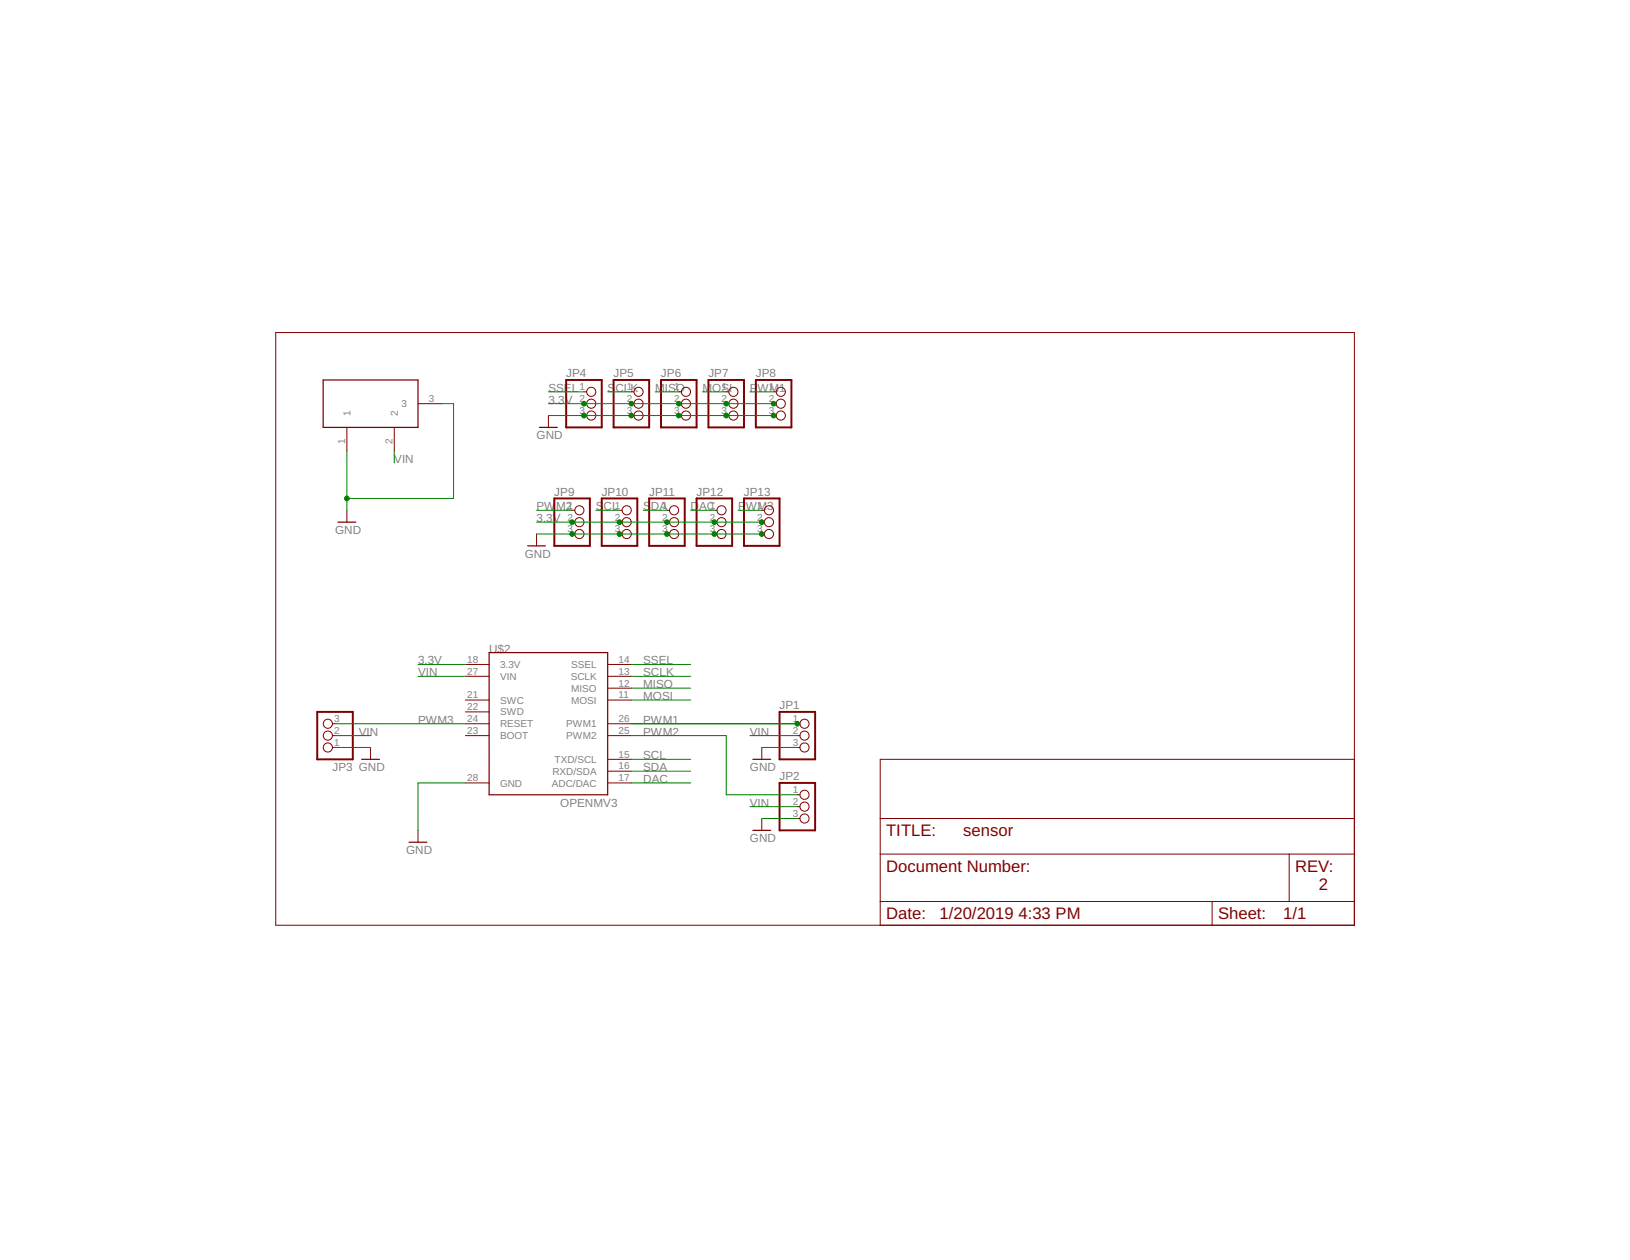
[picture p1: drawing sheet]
<?xml version="1.0" encoding="utf-8"?>
<!DOCTYPE eagle SYSTEM "eagle.dtd">
<eagle version="8.7.0">
<drawing>
<settings>
<setting alwaysvectorfont="no"/>
<setting keepoldvectorfont="yes"/>
<setting verticaltext="up"/>
</settings>
<grid distance="0.1" unitdist="inch" unit="inch" style="lines" multiple="1" display="no" altdistance="0.01" altunitdist="inch" altunit="inch"/>
<schematic xreflabel="%F%N/%S.%C%R" xrefpart="/%S.%C%R">
<libraries>
<library name="frames">
<symbols>
<symbol name="DOCFIELD">
<wire x1="0" y1="0" x2="71.12" y2="0" width="0.1016" layer="94"/>
<wire x1="101.6" y1="15.24" x2="87.63" y2="15.24" width="0.1016" layer="94"/>
<wire x1="0" y1="0" x2="0" y2="5.08" width="0.1016" layer="94"/>
<wire x1="0" y1="5.08" x2="71.12" y2="5.08" width="0.1016" layer="94"/>
<wire x1="0" y1="5.08" x2="0" y2="15.24" width="0.1016" layer="94"/>
<wire x1="101.6" y1="15.24" x2="101.6" y2="5.08" width="0.1016" layer="94"/>
<wire x1="71.12" y1="5.08" x2="71.12" y2="0" width="0.1016" layer="94"/>
<wire x1="71.12" y1="5.08" x2="87.63" y2="5.08" width="0.1016" layer="94"/>
<wire x1="71.12" y1="0" x2="101.6" y2="0" width="0.1016" layer="94"/>
<wire x1="87.63" y1="15.24" x2="87.63" y2="5.08" width="0.1016" layer="94"/>
<wire x1="87.63" y1="15.24" x2="0" y2="15.24" width="0.1016" layer="94"/>
<wire x1="87.63" y1="5.08" x2="101.6" y2="5.08" width="0.1016" layer="94"/>
<wire x1="101.6" y1="5.08" x2="101.6" y2="0" width="0.1016" layer="94"/>
<wire x1="0" y1="15.24" x2="0" y2="22.86" width="0.1016" layer="94"/>
<wire x1="101.6" y1="35.56" x2="0" y2="35.56" width="0.1016" layer="94"/>
<wire x1="101.6" y1="35.56" x2="101.6" y2="22.86" width="0.1016" layer="94"/>
<wire x1="0" y1="22.86" x2="101.6" y2="22.86" width="0.1016" layer="94"/>
<wire x1="0" y1="22.86" x2="0" y2="35.56" width="0.1016" layer="94"/>
<wire x1="101.6" y1="22.86" x2="101.6" y2="15.24" width="0.1016" layer="94"/>
<text x="1.27" y="1.27" size="2.54" layer="94">Date:</text>
<text x="12.7" y="1.27" size="2.54" layer="94">&gt;LAST_DATE_TIME</text>
<text x="72.39" y="1.27" size="2.54" layer="94">Sheet:</text>
<text x="86.36" y="1.27" size="2.54" layer="94">&gt;SHEET</text>
<text x="88.9" y="11.43" size="2.54" layer="94">REV:</text>
<text x="1.27" y="19.05" size="2.54" layer="94">TITLE:</text>
<text x="1.27" y="11.43" size="2.54" layer="94">Document Number:</text>
<text x="17.78" y="19.05" size="2.54" layer="94">&gt;DRAWING_NAME</text>
</symbol>
<symbol name="DINA3_L">
<frame x1="0" y1="0" x2="388.62" y2="264.16" columns="4" rows="4" layer="94" border-left="no" border-top="no" border-right="no" border-bottom="no"/>
</symbol>
</symbols>
<devicesets>
<deviceset name="DINA3_L" prefix="FRAME" uservalue="yes">
<gates>
<gate name="G$1" symbol="DINA3_L" x="0" y="0"/>
<gate name="G$2" symbol="DOCFIELD" x="287.02" y="0" addlevel="must"/>
</gates>
<devices>
<device name="">
<technologies>
<technology name=""/>
</technologies>
</device>
</devices>
</deviceset>
</devicesets>
</library>
<library name="supply1">
<symbols>
<symbol name="GND">
<wire x1="-1.905" y1="0" x2="1.905" y2="0" width="0.254" layer="94"/>
<text x="-2.54" y="-2.54" size="1.778" layer="96">&gt;VALUE</text>
<pin name="GND" x="0" y="2.54" visible="off" length="short" direction="sup" rot="R270"/>
</symbol>
</symbols>
<devicesets>
<deviceset name="GND" prefix="GND">
<gates>
<gate name="1" symbol="GND" x="0" y="0"/>
</gates>
<devices>
<device name="">
<technologies>
<technology name=""/>
</technologies>
</device>
</devices>
</deviceset>
</devicesets>
</library>
<library name="openmv">
<symbols>
<symbol name="OPENMV3">
<wire x1="-12.7" y1="12.7" x2="12.7" y2="12.7" width="0.254" layer="94"/>
<wire x1="12.7" y1="12.7" x2="12.7" y2="-17.78" width="0.254" layer="94"/>
<wire x1="12.7" y1="-17.78" x2="-12.7" y2="-17.78" width="0.254" layer="94"/>
<wire x1="-12.7" y1="-17.78" x2="-12.7" y2="12.7" width="0.254" layer="94"/>
<pin name="VIN" x="-17.78" y="7.62" length="middle" direction="sup"/>
<pin name="GND" x="-17.78" y="-15.24" length="middle" direction="pwr"/>
<pin name="MISO" x="17.78" y="5.08" length="middle" rot="R180"/>
<pin name="MOSI" x="17.78" y="2.54" length="middle" rot="R180"/>
<pin name="SCLK" x="17.78" y="7.62" length="middle" rot="R180"/>
<pin name="SSEL" x="17.78" y="10.16" length="middle" rot="R180"/>
<text x="-12.7" y="12.7" size="1.778" layer="95">&gt;NAME</text>
<text x="2.54" y="-20.32" size="1.778" layer="96">&gt;VALUE</text>
<pin name="3.3V" x="-17.78" y="10.16" length="middle" direction="sup"/>
<pin name="PWM1" x="17.78" y="-2.54" length="middle" rot="R180"/>
<pin name="PWM2" x="17.78" y="-5.08" length="middle" rot="R180"/>
<pin name="TXD/SCL" x="17.78" y="-10.16" length="middle" rot="R180"/>
<pin name="RXD/SDA" x="17.78" y="-12.7" length="middle" rot="R180"/>
<pin name="ADC/DAC" x="17.78" y="-15.24" length="middle" rot="R180"/>
<pin name="SWC" x="-17.78" y="2.54" length="middle"/>
<pin name="SWD" x="-17.78" y="0" length="middle"/>
<pin name="RESET" x="-17.78" y="-2.54" length="middle"/>
<pin name="BOOT" x="-17.78" y="-5.08" length="middle"/>
</symbol>
</symbols>
<devicesets>
<deviceset name="OPENMV3">
<gates>
<gate name="G$1" symbol="OPENMV3" x="0" y="0"/>
</gates>
<devices>
<device name="" package="OPENMV3">
<connects>
<connect gate="G$1" pin="3.3V" pad="18"/>
<connect gate="G$1" pin="ADC/DAC" pad="17"/>
<connect gate="G$1" pin="BOOT" pad="23"/>
<connect gate="G$1" pin="GND" pad="28"/>
<connect gate="G$1" pin="MISO" pad="12"/>
<connect gate="G$1" pin="MOSI" pad="11"/>
<connect gate="G$1" pin="PWM1" pad="26"/>
<connect gate="G$1" pin="PWM2" pad="25"/>
<connect gate="G$1" pin="RESET" pad="24"/>
<connect gate="G$1" pin="RXD/SDA" pad="16"/>
<connect gate="G$1" pin="SCLK" pad="13"/>
<connect gate="G$1" pin="SSEL" pad="14"/>
<connect gate="G$1" pin="SWC" pad="21"/>
<connect gate="G$1" pin="SWD" pad="22"/>
<connect gate="G$1" pin="TXD/SCL" pad="15"/>
<connect gate="G$1" pin="VIN" pad="27"/>
</connects>
<technologies>
<technology name=""/>
</technologies>
</device>
</devices>
</deviceset>
</devicesets>
</library>
<library name="powersupply">
<symbols>
<symbol name="DC21PWR">
<wire x1="-10.16" y1="5.08" x2="10.16" y2="5.08" width="0.254" layer="94"/>
<wire x1="10.16" y1="5.08" x2="10.16" y2="-5.08" width="0.254" layer="94"/>
<wire x1="10.16" y1="-5.08" x2="-10.16" y2="-5.08" width="0.254" layer="94"/>
<wire x1="-10.16" y1="-5.08" x2="-10.16" y2="5.08" width="0.254" layer="94"/>
<pin name="1" x="-5.08" y="-10.16" length="middle" direction="pwr" rot="R90"/>
<pin name="2" x="5.08" y="-10.16" length="middle" direction="pwr" rot="R90"/>
<pin name="3" x="15.24" y="0" length="middle" direction="pwr" rot="R180"/>
</symbol>
</symbols>
<devicesets>
<deviceset name="DC21MM">
<gates>
<gate name="G$1" symbol="DC21PWR" x="0" y="0"/>
</gates>
<devices>
<device name="X" package="DC-21MM">
<connects>
<connect gate="G$1" pin="1" pad="1"/>
<connect gate="G$1" pin="2" pad="2"/>
<connect gate="G$1" pin="3" pad="3"/>
</connects>
<technologies>
<technology name=""/>
</technologies>
</device>
</devices>
</deviceset>
</devicesets>
</library>
<library name="proto">
<symbols>
<symbol name="PINHEAD_PINHD3">
<wire x1="-6.35" y1="-5.08" x2="1.27" y2="-5.08" width="0.4064" layer="94"/>
<wire x1="1.27" y1="-5.08" x2="1.27" y2="5.08" width="0.4064" layer="94"/>
<wire x1="1.27" y1="5.08" x2="-6.35" y2="5.08" width="0.4064" layer="94"/>
<wire x1="-6.35" y1="5.08" x2="-6.35" y2="-5.08" width="0.4064" layer="94"/>
<pin name="1" x="-2.54" y="2.54" visible="pad" length="short" direction="pas" function="dot"/>
<pin name="2" x="-2.54" y="0" visible="pad" length="short" direction="pas" function="dot"/>
<pin name="3" x="-2.54" y="-2.54" visible="pad" length="short" direction="pas" function="dot"/>
<text x="-6.35" y="5.715" size="1.778" layer="95">&gt;NAME</text>
<text x="-6.35" y="-7.62" size="1.778" layer="96">&gt;VALUE</text>
</symbol>
</symbols>
<devicesets>
<deviceset name="PINHEAD_PINHD-1X3" prefix="JP" uservalue="yes">
<gates>
<gate name="A" symbol="PINHEAD_PINHD3" x="0" y="0"/>
</gates>
<devices>
<device name="" package="PINHEAD_1X03">
<connects>
<connect gate="A" pin="1" pad="1"/>
<connect gate="A" pin="2" pad="2"/>
<connect gate="A" pin="3" pad="3"/>
</connects>
<technologies>
<technology name=""/>
</technologies>
</device>
<device name="/90" package="PINHEAD_1X03/90">
<connects>
<connect gate="A" pin="1" pad="1"/>
<connect gate="A" pin="2" pad="2"/>
<connect gate="A" pin="3" pad="3"/>
</connects>
<technologies>
<technology name=""/>
</technologies>
</device>
</devices>
</deviceset>
</devicesets>
</library>
</libraries>
<attributes>
</attributes>
<variantdefs>
</variantdefs>
<classes>
<class number="0" name="default" width="0" drill="0">
</class>
<class number="1" name="vcc" width="1.016" drill="0">
<clearance class="1" value="0.2032"/>
</class>
<class number="2" name="antenna" width="0.36321875" drill="0">
<clearance class="2" value="0.3048"/>
</class>
<class number="3" name="1.8v" width="0.4572" drill="0">
<clearance class="3" value="0.254"/>
</class>
</classes>
<parts>
<part name="FRAME1" library="frames" deviceset="DINA3_L" device=""/>
<part name="GND4" library="supply1" deviceset="GND" device=""/>
<part name="U$2" library="openmv" deviceset="OPENMV3" device=""/>
<part name="X1" library="powersupply" deviceset="DC21MM" device="X"/>
<part name="JP1" library="proto" deviceset="PINHEAD_PINHD-1X3" device=""/>
<part name="JP2" library="proto" deviceset="PINHEAD_PINHD-1X3" device=""/>
<part name="JP3" library="proto" deviceset="PINHEAD_PINHD-1X3" device=""/>
<part name="GND1" library="supply1" deviceset="GND" device=""/>
<part name="GND2" library="supply1" deviceset="GND" device=""/>
<part name="GND3" library="supply1" deviceset="GND" device=""/>
<part name="GND5" library="supply1" deviceset="GND" device=""/>
<part name="JP4" library="proto" deviceset="PINHEAD_PINHD-1X3" device=""/>
<part name="JP5" library="proto" deviceset="PINHEAD_PINHD-1X3" device=""/>
<part name="JP6" library="proto" deviceset="PINHEAD_PINHD-1X3" device=""/>
<part name="JP7" library="proto" deviceset="PINHEAD_PINHD-1X3" device=""/>
<part name="JP8" library="proto" deviceset="PINHEAD_PINHD-1X3" device=""/>
<part name="JP9" library="proto" deviceset="PINHEAD_PINHD-1X3" device=""/>
<part name="JP10" library="proto" deviceset="PINHEAD_PINHD-1X3" device=""/>
<part name="JP11" library="proto" deviceset="PINHEAD_PINHD-1X3" device=""/>
<part name="JP12" library="proto" deviceset="PINHEAD_PINHD-1X3" device=""/>
<part name="JP13" library="proto" deviceset="PINHEAD_PINHD-1X3" device=""/>
<part name="GND6" library="supply1" deviceset="GND" device=""/>
<part name="GND7" library="supply1" deviceset="GND" device=""/>
</parts>
<sheets>
<sheet>
<plain>
<wire x1="302.26" y1="127" x2="302.26" y2="0" width="0.1524" layer="94"/>
<wire x1="302.26" y1="0" x2="71.12" y2="0" width="0.1524" layer="94"/>
<text x="294.64" y="7.62" size="2.54" layer="94" ratio="12">2</text>
<wire x1="302.26" y1="127" x2="71.12" y2="127" width="0.1524" layer="94"/>
<wire x1="71.12" y1="127" x2="71.12" y2="0" width="0.1524" layer="94"/>
</plain>
<instances>
<instance part="FRAME1" gate="G$2" x="200.66" y="0"/>
<instance part="GND4" gate="1" x="101.6" y="17.78"/>
<instance part="U$2" gate="G$1" x="129.54" y="45.72"/>
<instance part="X1" gate="G$1" x="91.44" y="111.76"/>
<instance part="JP1" gate="A" x="185.42" y="40.64"/>
<instance part="JP2" gate="A" x="185.42" y="25.4"/>
<instance part="JP3" gate="A" x="81.28" y="40.64" rot="R180"/>
<instance part="GND1" gate="1" x="86.36" y="86.36"/>
<instance part="GND2" gate="1" x="91.44" y="35.56"/>
<instance part="GND3" gate="1" x="175.26" y="20.32"/>
<instance part="GND5" gate="1" x="175.26" y="35.56"/>
<instance part="JP4" gate="A" x="139.7" y="111.76"/>
<instance part="JP5" gate="A" x="149.86" y="111.76"/>
<instance part="JP6" gate="A" x="160.02" y="111.76"/>
<instance part="JP7" gate="A" x="170.18" y="111.76"/>
<instance part="JP8" gate="A" x="180.34" y="111.76"/>
<instance part="JP9" gate="A" x="137.16" y="86.36"/>
<instance part="JP10" gate="A" x="147.32" y="86.36"/>
<instance part="JP11" gate="A" x="157.48" y="86.36"/>
<instance part="JP12" gate="A" x="167.64" y="86.36"/>
<instance part="JP13" gate="A" x="177.8" y="86.36"/>
<instance part="GND6" gate="1" x="129.54" y="106.68"/>
<instance part="GND7" gate="1" x="127" y="81.28"/>
</instances>
<busses>
</busses>
<nets>
<net name="GND" class="0">
<segment>
<wire x1="111.76" y1="30.48" x2="101.6" y2="30.48" width="0.1524" layer="91"/>
<pinref part="GND4" gate="1" pin="GND"/>
<wire x1="101.6" y1="30.48" x2="101.6" y2="20.32" width="0.1524" layer="91"/>
<pinref part="U$2" gate="G$1" pin="GND"/>
</segment>
<segment>
<pinref part="X1" gate="G$1" pin="1"/>
<pinref part="GND1" gate="1" pin="GND"/>
<wire x1="86.36" y1="101.6" x2="86.36" y2="91.44" width="0.1524" layer="91"/>
<wire x1="86.36" y1="91.44" x2="86.36" y2="88.9" width="0.1524" layer="91"/>
<wire x1="86.36" y1="91.44" x2="109.22" y2="91.44" width="0.1524" layer="91"/>
<wire x1="109.22" y1="91.44" x2="109.22" y2="93.98" width="0.1524" layer="91"/>
<junction x="86.36" y="91.44"/>
<pinref part="X1" gate="G$1" pin="3"/>
<wire x1="109.22" y1="93.98" x2="109.22" y2="111.76" width="0.1524" layer="91"/>
<wire x1="109.22" y1="111.76" x2="106.68" y2="111.76" width="0.1524" layer="91"/>
</segment>
<segment>
<pinref part="JP3" gate="A" pin="1"/>
<pinref part="GND2" gate="1" pin="GND"/>
<wire x1="91.44" y1="38.1" x2="83.82" y2="38.1" width="0.1524" layer="91"/>
</segment>
<segment>
<pinref part="JP2" gate="A" pin="3"/>
<pinref part="GND3" gate="1" pin="GND"/>
<wire x1="175.26" y1="22.86" x2="182.88" y2="22.86" width="0.1524" layer="91"/>
</segment>
<segment>
<pinref part="JP1" gate="A" pin="3"/>
<pinref part="GND5" gate="1" pin="GND"/>
<wire x1="175.26" y1="38.1" x2="182.88" y2="38.1" width="0.1524" layer="91"/>
</segment>
<segment>
<pinref part="JP8" gate="A" pin="3"/>
<pinref part="JP7" gate="A" pin="3"/>
<wire x1="177.8" y1="109.22" x2="167.64" y2="109.22" width="0.1524" layer="91"/>
<pinref part="JP6" gate="A" pin="3"/>
<wire x1="167.64" y1="109.22" x2="157.48" y2="109.22" width="0.1524" layer="91"/>
<pinref part="JP5" gate="A" pin="3"/>
<wire x1="157.48" y1="109.22" x2="147.32" y2="109.22" width="0.1524" layer="91"/>
<pinref part="JP4" gate="A" pin="3"/>
<wire x1="147.32" y1="109.22" x2="137.16" y2="109.22" width="0.1524" layer="91"/>
<wire x1="137.16" y1="109.22" x2="129.54" y2="109.22" width="0.1524" layer="91"/>
<pinref part="GND6" gate="1" pin="GND"/>
<junction x="167.64" y="109.22"/>
<junction x="177.8" y="109.22"/>
<junction x="157.48" y="109.22"/>
<junction x="147.32" y="109.22"/>
<junction x="137.16" y="109.22"/>
</segment>
<segment>
<pinref part="JP13" gate="A" pin="3"/>
<pinref part="JP12" gate="A" pin="3"/>
<wire x1="175.26" y1="83.82" x2="165.1" y2="83.82" width="0.1524" layer="91"/>
<pinref part="JP11" gate="A" pin="3"/>
<wire x1="165.1" y1="83.82" x2="154.94" y2="83.82" width="0.1524" layer="91"/>
<pinref part="JP10" gate="A" pin="3"/>
<wire x1="154.94" y1="83.82" x2="144.78" y2="83.82" width="0.1524" layer="91"/>
<pinref part="JP9" gate="A" pin="3"/>
<wire x1="144.78" y1="83.82" x2="134.62" y2="83.82" width="0.1524" layer="91"/>
<wire x1="134.62" y1="83.82" x2="127" y2="83.82" width="0.1524" layer="91"/>
<pinref part="GND7" gate="1" pin="GND"/>
<junction x="134.62" y="83.82"/>
<junction x="144.78" y="83.82"/>
<junction x="154.94" y="83.82"/>
<junction x="165.1" y="83.82"/>
<junction x="175.26" y="83.82"/>
</segment>
</net>
<net name="SDA" class="0">
<segment>
<pinref part="U$2" gate="G$1" pin="RXD/SDA"/>
<wire x1="147.32" y1="33.02" x2="160.02" y2="33.02" width="0.1524" layer="91"/>
<label x="149.86" y="33.02" size="1.778" layer="95"/>
</segment>
<segment>
<pinref part="JP11" gate="A" pin="1"/>
<wire x1="154.94" y1="88.9" x2="149.86" y2="88.9" width="0.1524" layer="91"/>
<label x="149.86" y="88.9" size="1.778" layer="95"/>
</segment>
</net>
<net name="SCL" class="0">
<segment>
<pinref part="U$2" gate="G$1" pin="TXD/SCL"/>
<wire x1="147.32" y1="35.56" x2="160.02" y2="35.56" width="0.1524" layer="91"/>
<label x="149.86" y="35.56" size="1.778" layer="95"/>
</segment>
<segment>
<pinref part="JP10" gate="A" pin="1"/>
<wire x1="144.78" y1="88.9" x2="139.7" y2="88.9" width="0.1524" layer="91"/>
<label x="139.7" y="88.9" size="1.778" layer="95"/>
</segment>
</net>
<net name="SSEL" class="0">
<segment>
<pinref part="U$2" gate="G$1" pin="SSEL"/>
<wire x1="147.32" y1="55.88" x2="160.02" y2="55.88" width="0.1524" layer="91"/>
<label x="149.86" y="55.88" size="1.778" layer="95"/>
</segment>
<segment>
<pinref part="JP4" gate="A" pin="1"/>
<wire x1="137.16" y1="114.3" x2="129.54" y2="114.3" width="0.1524" layer="91"/>
<label x="129.54" y="114.3" size="1.778" layer="95"/>
</segment>
</net>
<net name="SCLK" class="0">
<segment>
<pinref part="U$2" gate="G$1" pin="SCLK"/>
<wire x1="147.32" y1="53.34" x2="160.02" y2="53.34" width="0.1524" layer="91"/>
<label x="149.86" y="53.34" size="1.778" layer="95"/>
</segment>
<segment>
<pinref part="JP5" gate="A" pin="1"/>
<wire x1="147.32" y1="114.3" x2="142.24" y2="114.3" width="0.1524" layer="91"/>
<label x="142.24" y="114.3" size="1.778" layer="95"/>
</segment>
</net>
<net name="MISO" class="0">
<segment>
<pinref part="U$2" gate="G$1" pin="MISO"/>
<wire x1="147.32" y1="50.8" x2="160.02" y2="50.8" width="0.1524" layer="91"/>
<label x="149.86" y="50.8" size="1.778" layer="95"/>
</segment>
<segment>
<pinref part="JP6" gate="A" pin="1"/>
<wire x1="157.48" y1="114.3" x2="152.4" y2="114.3" width="0.1524" layer="91"/>
<label x="152.4" y="114.3" size="1.778" layer="95"/>
</segment>
</net>
<net name="MOSI" class="0">
<segment>
<pinref part="U$2" gate="G$1" pin="MOSI"/>
<wire x1="147.32" y1="48.26" x2="160.02" y2="48.26" width="0.1524" layer="91"/>
<label x="149.86" y="48.26" size="1.778" layer="95"/>
</segment>
<segment>
<pinref part="JP7" gate="A" pin="1"/>
<wire x1="167.64" y1="114.3" x2="162.56" y2="114.3" width="0.1524" layer="91"/>
<label x="162.56" y="114.3" size="1.778" layer="95"/>
</segment>
</net>
<net name="PWM1" class="0">
<segment>
<pinref part="U$2" gate="G$1" pin="PWM1"/>
<wire x1="147.32" y1="43.18" x2="182.88" y2="43.18" width="0.1524" layer="91"/>
<label x="149.86" y="43.18" size="1.778" layer="95"/>
<wire x1="147.32" y1="43.18" x2="182.88" y2="43.18" width="0.1524" layer="91"/>
<pinref part="JP1" gate="A" pin="1"/>
<junction x="182.88" y="43.18"/>
</segment>
<segment>
<pinref part="JP8" gate="A" pin="1"/>
<wire x1="177.8" y1="114.3" x2="172.72" y2="114.3" width="0.1524" layer="91"/>
<label x="172.72" y="114.3" size="1.778" layer="95"/>
</segment>
</net>
<net name="PWM2" class="0">
<segment>
<pinref part="U$2" gate="G$1" pin="PWM2"/>
<wire x1="147.32" y1="40.64" x2="167.64" y2="40.64" width="0.1524" layer="91"/>
<label x="149.86" y="40.64" size="1.778" layer="95"/>
<pinref part="JP2" gate="A" pin="1"/>
<wire x1="182.88" y1="27.94" x2="172.72" y2="27.94" width="0.1524" layer="91"/>
<wire x1="172.72" y1="27.94" x2="167.64" y2="27.94" width="0.1524" layer="91"/>
<wire x1="167.64" y1="27.94" x2="167.64" y2="40.64" width="0.1524" layer="91"/>
</segment>
<segment>
<pinref part="JP9" gate="A" pin="1"/>
<wire x1="134.62" y1="88.9" x2="127" y2="88.9" width="0.1524" layer="91"/>
<label x="127" y="88.9" size="1.778" layer="95"/>
</segment>
</net>
<net name="VIN" class="0">
<segment>
<pinref part="U$2" gate="G$1" pin="VIN"/>
<wire x1="111.76" y1="53.34" x2="101.6" y2="53.34" width="0.1524" layer="91"/>
<label x="101.6" y="53.34" size="1.778" layer="95"/>
</segment>
<segment>
<pinref part="JP1" gate="A" pin="2"/>
<wire x1="182.88" y1="40.64" x2="172.72" y2="40.64" width="0.1524" layer="91"/>
<label x="172.72" y="40.64" size="1.778" layer="95"/>
</segment>
<segment>
<pinref part="JP2" gate="A" pin="2"/>
<wire x1="182.88" y1="25.4" x2="172.72" y2="25.4" width="0.1524" layer="91"/>
<label x="172.72" y="25.4" size="1.778" layer="95"/>
</segment>
<segment>
<pinref part="JP3" gate="A" pin="2"/>
<wire x1="83.82" y1="40.64" x2="91.44" y2="40.64" width="0.1524" layer="91"/>
<label x="88.9" y="40.64" size="1.778" layer="95"/>
</segment>
<segment>
<pinref part="X1" gate="G$1" pin="2"/>
<wire x1="96.52" y1="99.06" x2="96.52" y2="101.6" width="0.1524" layer="91"/>
<label x="96.52" y="99.06" size="1.778" layer="95"/>
</segment>
</net>
<net name="PWM3" class="0">
<segment>
<pinref part="U$2" gate="G$1" pin="RESET"/>
<wire x1="111.76" y1="43.18" x2="83.82" y2="43.18" width="0.1524" layer="91"/>
<label x="101.6" y="43.18" size="1.778" layer="95"/>
<pinref part="JP3" gate="A" pin="3"/>
</segment>
<segment>
<pinref part="JP13" gate="A" pin="1"/>
<wire x1="175.26" y1="88.9" x2="170.18" y2="88.9" width="0.1524" layer="91"/>
<label x="170.18" y="88.9" size="1.778" layer="95"/>
</segment>
</net>
<net name="DAC" class="0">
<segment>
<pinref part="U$2" gate="G$1" pin="ADC/DAC"/>
<wire x1="147.32" y1="30.48" x2="160.02" y2="30.48" width="0.1524" layer="91"/>
<label x="149.86" y="30.48" size="1.778" layer="95"/>
</segment>
<segment>
<pinref part="JP12" gate="A" pin="1"/>
<wire x1="165.1" y1="88.9" x2="160.02" y2="88.9" width="0.1524" layer="91"/>
<label x="160.02" y="88.9" size="1.778" layer="95"/>
</segment>
</net>
<net name="3.3V" class="0">
<segment>
<pinref part="U$2" gate="G$1" pin="3.3V"/>
<wire x1="111.76" y1="55.88" x2="101.6" y2="55.88" width="0.1524" layer="91"/>
<label x="101.6" y="55.88" size="1.778" layer="95"/>
</segment>
<segment>
<pinref part="JP13" gate="A" pin="2"/>
<pinref part="JP12" gate="A" pin="2"/>
<wire x1="175.26" y1="86.36" x2="165.1" y2="86.36" width="0.1524" layer="91"/>
<pinref part="JP11" gate="A" pin="2"/>
<wire x1="165.1" y1="86.36" x2="154.94" y2="86.36" width="0.1524" layer="91"/>
<pinref part="JP10" gate="A" pin="2"/>
<wire x1="154.94" y1="86.36" x2="144.78" y2="86.36" width="0.1524" layer="91"/>
<pinref part="JP9" gate="A" pin="2"/>
<wire x1="144.78" y1="86.36" x2="134.62" y2="86.36" width="0.1524" layer="91"/>
<wire x1="134.62" y1="86.36" x2="127" y2="86.36" width="0.1524" layer="91"/>
<label x="127" y="86.36" size="1.778" layer="95"/>
<junction x="134.62" y="86.36"/>
<junction x="144.78" y="86.36"/>
<junction x="154.94" y="86.36"/>
<junction x="165.1" y="86.36"/>
<junction x="175.26" y="86.36"/>
</segment>
<segment>
<pinref part="JP8" gate="A" pin="2"/>
<pinref part="JP7" gate="A" pin="2"/>
<wire x1="177.8" y1="111.76" x2="167.64" y2="111.76" width="0.1524" layer="91"/>
<pinref part="JP6" gate="A" pin="2"/>
<wire x1="167.64" y1="111.76" x2="157.48" y2="111.76" width="0.1524" layer="91"/>
<pinref part="JP5" gate="A" pin="2"/>
<wire x1="157.48" y1="111.76" x2="147.32" y2="111.76" width="0.1524" layer="91"/>
<pinref part="JP4" gate="A" pin="2"/>
<wire x1="147.32" y1="111.76" x2="137.16" y2="111.76" width="0.1524" layer="91"/>
<wire x1="137.16" y1="111.76" x2="129.54" y2="111.76" width="0.1524" layer="91"/>
<label x="129.54" y="111.76" size="1.778" layer="95"/>
<junction x="177.8" y="111.76"/>
<junction x="167.64" y="111.76"/>
<junction x="157.48" y="111.76"/>
<junction x="147.32" y="111.76"/>
<junction x="137.16" y="111.76"/>
</segment>
</net>
</nets>
</sheet>
</sheets>
</schematic>
</drawing>
<compatibility>
<note version="8.2" severity="warning">
Since Version 8.2, EAGLE supports online libraries. The ids
of those online libraries will not be understood (or retained)
with this version.
</note>
<note version="8.3" severity="warning">
Since Version 8.3, EAGLE supports URNs for individual library
assets (packages, symbols, and devices). The URNs of those assets
will not be understood (or retained) with this version.
</note>
</compatibility>
</eagle>
